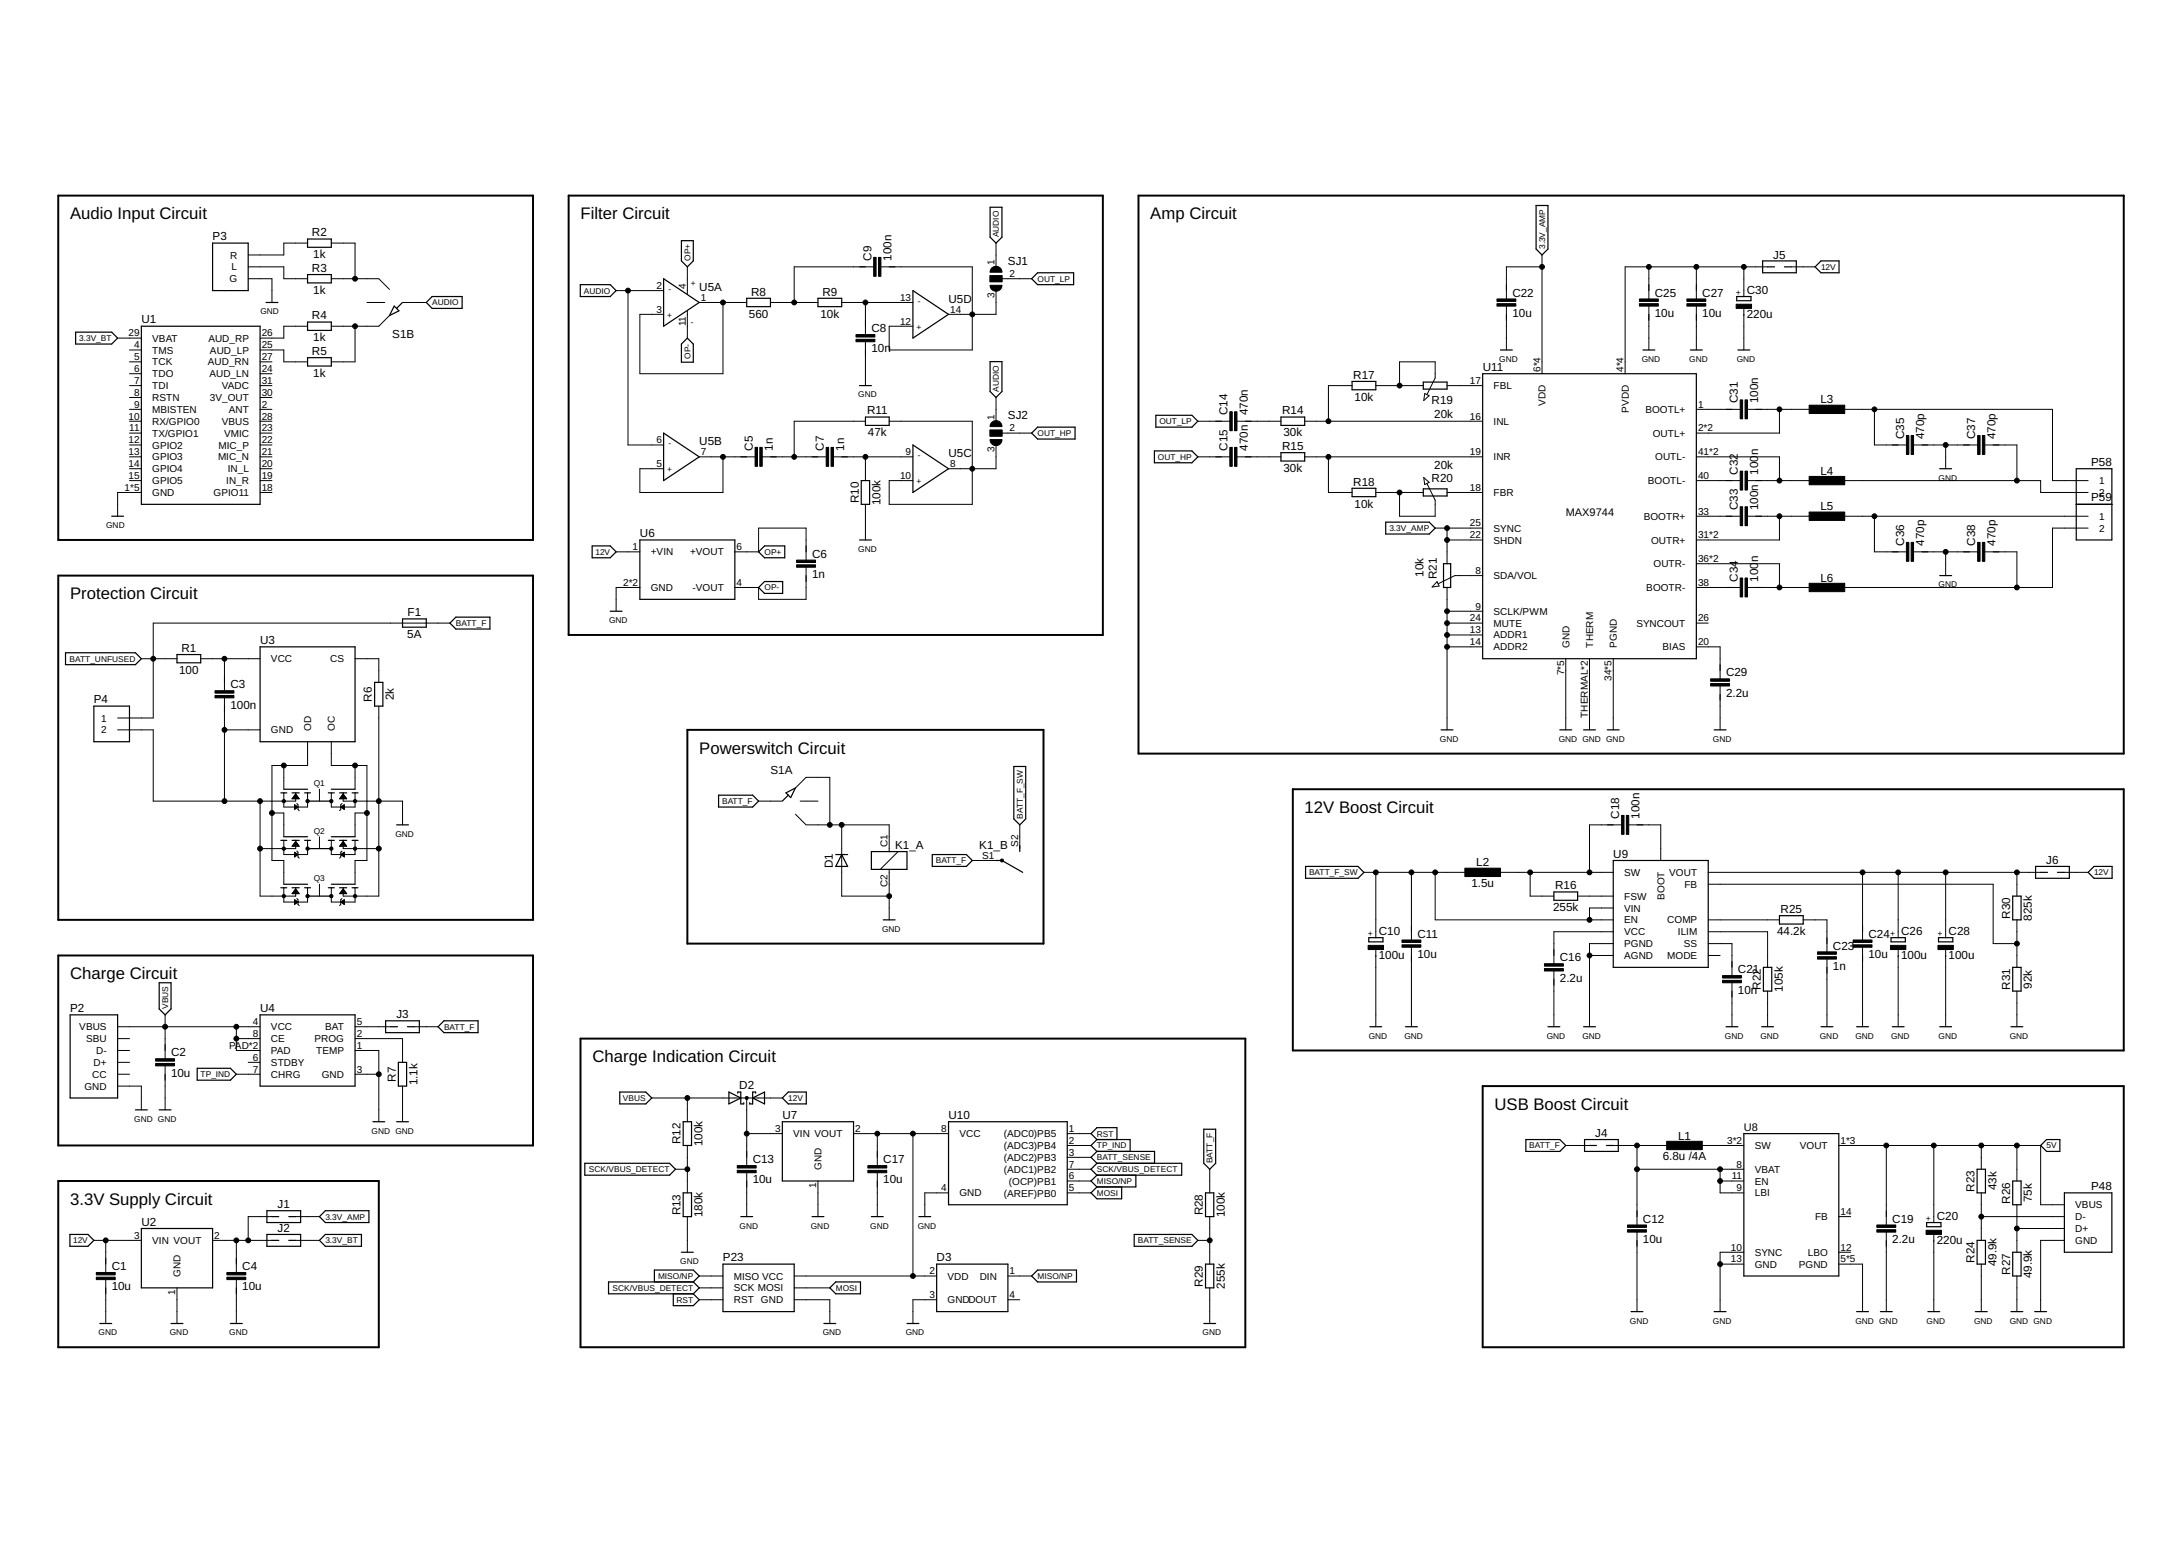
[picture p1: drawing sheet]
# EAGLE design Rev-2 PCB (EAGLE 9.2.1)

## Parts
C1  10u  CAPACITOR  [R0603]
C2  10u  CAPACITOR1206  [1206]
C3  100n  CAPACITOR  [R0603]
C4  10u  CAPACITOR  [R0603]
C5  1n  CAPACITOR  [R0603]
C6  1n  CAPACITOR  [R0603]
C7  1n  CAPACITOR  [R0603]
C8  10n  CAPACITOR  [R0603]
C9  100n  CAPACITOR  [R0603]
C10  100u  CAPACITOR_POL6.3X7.7MM  [UD-6,3X7,7_NICHICON]
C11  10u  CAPACITOR1206  [1206]
C12  10u  CAPACITOR1206  [1206]
C13  10u  CAPACITOR  [R0603]
C14  470n  CAPACITOR  [R0603]
C15  470n  CAPACITOR  [R0603]
C16  2.2u  CAPACITOR  [R0603]
C17  10u  CAPACITOR  [R0603]
C18  100n  CAPACITOR  [R0603]
C19  2.2u  CAPACITOR  [R0603]
C20  220u  CAPACITOR_POL6.3X7.7MM  [UD-6,3X7,7_NICHICON]
C21  10n  CAPACITOR  [R0603]
C22  10u  CAPACITOR1206  [1206]
C23  1n  CAPACITOR  [R0603]
C24  10u  CAPACITOR1206  [1206]
C25  10u  CAPACITOR1206  [1206]
C26  100u  CAPACITOR_POL6.3X7.7MM  [UD-6,3X7,7_NICHICON]
C27  10u  CAPACITOR1206  [1206]
C28  100u  CAPACITOR_POL6.3X7.7MM  [UD-6,3X7,7_NICHICON]
C29  2.2u  CAPACITOR  [R0603]
C30  220u  CAPACITOR_POL6.3X7.7MM  [UD-6,3X7,7_NICHICON]
C31  100n  CAPACITOR0805  [0805]
C32  100n  CAPACITOR0805  [0805]
C33  100n  CAPACITOR0805  [0805]
C34  100n  CAPACITOR0805  [0805]
C35  470p  CAPACITOR0805  [0805]
C36  470p  CAPACITOR0805  [0805]
C37  470p  CAPACITOR0805  [0805]
C38  470p  CAPACITOR0805  [0805]
D1  DIODEDO-214AC  [DO214AC]
D2  BAS70-05  [SOT23]
D3  NEOPIXEL  [LED-RGB-THRU]
F1  5A  FUSESMD  [FUSE_SMD]
J1  JUMPER_2S  [SJ]
J2  JUMPER_2S  [SJ]
J3  JUMPER_2S  [SJ]
J4  JUMPER_2S  [SJ]
J5  JUMPER_2S  [SJ]
J6  JUMPER_2S  [SJ]
K1  RELAY_2  [RELAY]
L1  6.8u /4A  INDUCTOR6516  [INDUCTOR234545]
L2  1.5u  INDUCTOR6519  [INDUCTOR2345]
L3  INDUCTOR0805  [0805]
L4  INDUCTOR0805  [0805]
L5  INDUCTOR0805  [0805]
L6  INDUCTOR0805  [0805]
P2  USB_TYPE-C  [TYPE-C]
P3  AUX  [AUDIO]
P4  HEADER_2MOLEX  [MOLEX_43650_2P]
P23  SPI-HEADERNS  [2X3-NS]
P48  USB_TYPE-A  [USB-A]
P58  HEADER_2MOLEX  [MOLEX_43650_2P]
P59  HEADER_2MOLEX  [MOLEX_43650_2P]
Q1  FS8205  [SOP65P640X120-8N]
Q2  FS8205  [SOP65P640X120-8N]
Q3  FS8205  [SOP65P640X120-8N]
R1  100  RESISTOR0603  [R0603]
R2  1k  RESISTOR0603  [R0603]
R3  1k  RESISTOR0603  [R0603]
R4  1k  RESISTOR0603  [R0603]
R5  1k  RESISTOR0603  [R0603]
R6  2k  RESISTOR0603  [R0603]
R7  1.1k  RESISTOR0603  [R0603]
R8  560  RESISTOR0603  [R0603]
R9  10k  RESISTOR0603  [R0603]
R10  100k  RESISTOR0603  [R0603]
R11  47k  RESISTOR0603  [R0603]
R12  100k  RESISTOR0603  [R0603]
R13  180k  RESISTOR0603  [R0603]
R14  30k  RESISTOR0603  [R0603]
R15  30k  RESISTOR0603  [R0603]
R16  255k  RESISTOR0603  [R0603]
R17  10k  RESISTOR0603  [R0603]
R18  10k  RESISTOR0603  [R0603]
R19  20k  POTLARGE  [TRIMMPOTI]
R20  20k  POTLARGE  [TRIMMPOTI]
R21  10k  POT  [POT]
R22  105k  RESISTOR0603  [R0603]
R23  43k  RESISTOR0603  [R0603]
R24  49.9k  RESISTOR0603  [R0603]
R25  44.2k  RESISTOR0603  [R0603]
R26  75k  RESISTOR0603  [R0603]
R27  49.9k  RESISTOR0603  [R0603]
R28  100k  RESISTOR0603  [R0603]
R29  255k  RESISTOR0603  [R0603]
R30  825k  RESISTOR0603  [R0603]
R31  92k  RESISTOR0603  [R0603]
S1  SWITCH  [FE06]
SJ1  SJ2W  [SJ_2]
SJ2  SJ2W  [SJ_2]
U1  BK8000  [WIRELESS-BLUETOOTH-BK8000]
U2  REG1118SOT23-3  [SOT23]
U3  FS312F  [TSOT23-6]
U4  TP4056  [SOP-8]
U5  QUAD_OP  [SO14]
U6  NMA  [CONV_PCN2-S24-D15-S]
U7  REG1118SOT23-3  [SOT23]
U8  TPS6103X  [PVQFN-16]
U9  TPS61088  [QFN50P450X350X100-21N]
U10  TINY15LS  [SOIC8]
U11  MAX9744  [TQFN44_7MM]

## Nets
3.3V_AMP: C22.1 J1.2 R21.1 U11.6(VDD) U11.10(VDD) U11.21(VDD) U11.22(SHDN) U11.25(SYNC) U11.28(VDD)
3.3V_BT: J2.2 U1.29(VBAT)
5V: C19.1 C20.+ P48.VBUS R23.2 R26.2 U8.1(VOUT) U8.15(VOUT) U8.16(VOUT)
12V: C1.1 D2.1(A1) J5.2 J6.2 U2.3(VIN) U6.1(+VIN)
12V_AMP: C25.1 C27.1 C30.+ J5.1 U11.4(PVDD) U11.5(PVDD) U11.29(PVDD) U11.30(PVDD)
AUDIO: S1.P$6(B:C) SJ1.1 SJ2.1 U5.2(A:IN-) U5.6(B:IN-)
BATT_F: F1.2 J3.2 J4.1 K1.S1(_B:MITTE) R28.2 S1.P$5(A:C)
BATT_F_SW: C10.+ C11.1 K1.S2(_B:OFF) L2.P$1 U9.2(EN) U9.9(VIN)
BATT_SENSE: R28.1 R29.2 U10.3((ADC2)PB3)
BATT_UNFUSED: F1.1 P4.1 R1.1
GND: C1.2 C2.2 C4.2 C8.2 C10.- C11.2 C12.2 C13.2 C16.2 C17.2 C19.2 C20.- C21.2 C22.2 C23.2 C24.2 C25.2 C26.- C27.2 C28.- C29.2 C30.- C35.2 C36.2 C37.1 C38.1 D1.A D3.3(GND) K1.C2 P2.A1/B12(GND) P2.B1/A12(GND) P2.P$1(GND) P2.P$2(GND) P2.P$3(GND) P2.P$4(GND) P2.P$5(GND) P2.P$6(GND) P2.P$7(GND) P2.P$8(GND) P2.P$9(GND) P2.P$10(GND) P2.P$11(GND) P2.P$12(GND) P2.P$13(GND) P2.P$14(GND) P2.P$15(GND) P2.P$16(GND) P2.P$17(GND) P2.P$18(GND) P2.P$19(GND) P2.P$20(GND) P2.P$21(GND) P2.P$22(GND) P2.P$23(GND) P2.P$24(GND) P2.P$25(GND) P2.P$26(GND) P2.P$27(GND) P2.P$28(GND) P2.P$29(GND) P2.P$30(GND) P2.P$31(GND) P2.P$32(GND) P2.P$33(GND) P2.P$34(GND) P2.P$35(GND) P2.P$36(GND) P2.P$37(GND) P2.P$38(GND) P3.P$3(G) P23.6(GND) P48.GND P48.S1(GND) P48.S2(GND) P48.S3(GND) P48.S4(GND) Q1.6(S2) Q1.7(S2) Q2.6(S2) Q2.7(S2) Q3.6(S2) Q3.7(S2) R6.1 R7.1 R10.1 R13.1 R21.3 R22.1 R24.1 R27.1 R29.1 R31.1 U1.1(GND) U1.3(GND) U1.16(GND) U1.17(GND) U1.32(GND) U2.1(GND) U4.1(TEMP) U4.3(GND) U6.2(GND) U6.5(GND) U7.1(GND) U8.5(PGND) U8.6(PGND) U8.7(PGND) U8.10(SYNC) U8.13(GND) U8.THERMAL1(PGND) U8.THERMAL(PGND) U9.20(AGND) U9.21(PGND) U9.22(PGND) U9.23(PGND) U10.4(GND) U11.7(GND) U11.9(SCLK/PWM) U11.11(GND) U11.12(GND) U11.13(ADDR1) U11.14(ADDR2) U11.15(GND) U11.24(MUTE) U11.27(GND) U11.34(PGND) U11.35(PGND) U11.39(PGND) U11.43(PGND) U11.44(PGND) U11.THERMAL1(THERM) U11.THERMAL(THERM)
MISO/NP: D3.1(DIN) P23.1(MISO) U10.6((OCP)PB1)
MOSI: P23.4(MOSI) U10.5((AREF)PB0)
N$1: C3.2 P4.2 Q1.2(S1) Q1.3(S1) Q2.2(S1) Q2.3(S1) Q3.2(S1) Q3.3(S1) U3.6(GND)
N$2: C3.1 R1.2 U3.5(VCC)
N$3: R6.2 U3.2(CS)
N$4: R8.1 U5.1(A:OUT) U5.3(A:IN+)
N$5: Q1.4(G1) Q2.4(G1) Q3.4(G1) U3.1(OD)
N$6: C13.1 D2.3(C) U7.3(VIN)
N$7: Q1.5(G2) Q2.5(G2) Q3.5(G2) U3.3(OC)
N$8: R16.2 U9.3(FSW)
N$9: C16.1 U9.1(VCC)
N$10: C18.2 U9.8(BOOT)
N$11: C18.1 L2.P$2 R16.1 U9.4(SW) U9.5(SW) U9.6(SW) U9.7(SW)
N$12: R22.2 U9.19(ILIM)
N$13: R7.2 U4.2(PROG)
N$14: C21.1 U9.10(SS)
N$15: R25.1 U9.18(COMP)
N$16: C23.1 R25.2
N$17: L1.P$2 U8.3(SW) U8.4(SW)
N$18: R30.1 R31.2 U9.17(FB)
N$19: C4.1 J1.1 J2.1 U2.2(VOUT)
N$20: C17.1 D3.2(VDD) P23.2(VCC) U7.2(VOUT) U10.8(VCC)
N$21: P48.D+ R26.1 R27.2
N$22: P48.D- R23.1 R24.2
N$23: C12.1 J4.2 L1.P$1 U8.8(VBAT) U8.9(LBI) U8.11(EN)
N$24: R21.2 U11.8(SDA/VOL)
N$25: J3.1 U4.5(BAT)
N$26: C9.1 R8.2 R9.1
N$27: C5.1 U5.5(B:IN+) U5.7(B:OUT)
N$28: R4.1 U1.26(AUD_RP)
N$29: R5.1 U1.25(AUD_LP)
N$30: C8.1 R9.2 U5.13(D:IN-)
N$31: C5.2 C7.1 R11.1
N$32: C7.2 R10.2 U5.9(C:IN-)
N$33: C24.1 C26.+ C28.+ J6.1 R30.2 U9.14(VOUT) U9.15(VOUT) U9.16(VOUT)
N$34: R18.2 R20.2 R20.3
N$35: R17.2 R19.2 R19.3
N$36: P3.P$1(L) R3.1
N$37: R19.1 U11.17(FBL)
N$38: D1.C K1.C1 S1.P$1 S1.P$3
N$39: R4.2 R5.2 S1.P$8
N$40: R2.2 R3.2 S1.P$10
N$41: P3.P$2(R) R2.1
N$42: R20.1 U11.18(FBR)
N$45: R14.2 R17.1 U11.16(INL)
N$46: R15.2 R18.1 U11.19(INR)
N$47: C29.1 U11.20(BIAS)
N$48: C31.1 U11.1(BOOTL+)
N$49: C31.2 L3.1 U11.2(OUTL+) U11.3(OUTL+)
N$50: C14.2 R14.1
N$51: C15.2 R15.1
N$52: C32.1 U11.40(BOOTL-)
N$53: C32.2 L4.1 U11.41(OUTL-) U11.42(OUTL-)
N$54: C33.1 U11.33(BOOTR+)
N$55: C33.2 L5.1 U11.31(OUTR+) U11.32(OUTR+)
N$56: C34.1 U11.38(BOOTR-)
N$57: C34.2 L6.1 U11.36(OUTR-) U11.37(OUTR-)
N$58: C35.1 L3.2 P58.1
N$59: C37.2 L4.2 P58.2
N$60: C36.1 L5.2 P59.1
N$61: C38.2 L6.2 P59.2
OP+: C6.1 U5.4(A:+) U6.6(+VOUT)
OP-: C6.2 U5.11(A:-) U6.4(-VOUT)
OUT_HP: C15.1 SJ2.2
OUT_HP_OP: R11.2 SJ2.3 U5.8(C:OUT) U5.10(C:IN+)
OUT_LP: C14.1 SJ1.2
OUT_LP_OP: C9.2 SJ1.3 U5.12(D:IN+) U5.14(D:OUT)
RST: P23.5(RST) U10.1((ADC0)PB5)
SCK/VBUS_DETECT: P23.3(SCK) R12.1 R13.2 U10.7((ADC1)PB2)
TP_IND: U4.7(CHRG) U10.2((ADC3)PB4)
VBUS: C2.1 D2.2(A2) P2.A4/B9(VBUS) P2.B4/A9(VBUS) R12.2 U4.4(VCC) U4.8(CE) U4.PAD U4.PAD2(PAD)
Unconnected: D3.4(DOUT) P2.A5(CC) P2.A6(D+) P2.A7(D-) P2.A8(SBU) P2.B5(CC) P2.B6(D+) P2.B7(D-) P2.B8(SBU) Q1.1(D12) Q1.8(D12) Q2.1(D12) Q2.8(D12) Q3.1(D12) Q3.8(D12) S1.P$2 S1.P$9 U1.2(ANT) U1.4(TMS) U1.5(TCK) U1.6(TDO) U1.7(TDI) U1.8(RSTN) U1.9(MBISTEN) U1.10(RX/GPIO0) U1.11(TX/GPIO1) U1.12(GPIO2) U1.13(GPIO3) U1.14(GPIO4) U1.15(GPIO5) U1.18(GPIO11) U1.19(IN_R) U1.20(IN_L) U1.21(MIC_N) U1.22(MIC_P) U1.23(VMIC) U1.24(AUD_LN) U1.27(AUD_RN) U1.28(VBUS) U4.6(STDBY) U8.12(LBO) U8.14(FB) U9.13(MODE) U11.26(SYNCOUT)

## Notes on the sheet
- Audio Input Circuit | Filter Circuit | Amp Circuit
- Protection Circuit
- Powerswitch Circuit
- 12V Boost Circuit
- Charge Circuit
- Charge Indication Circuit
- USB Boost Circuit
- 3.3V Supply Circuit

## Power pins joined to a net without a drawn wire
3V_OUT: U1.30(3V_OUT)
VADC: U1.31(VADC)
